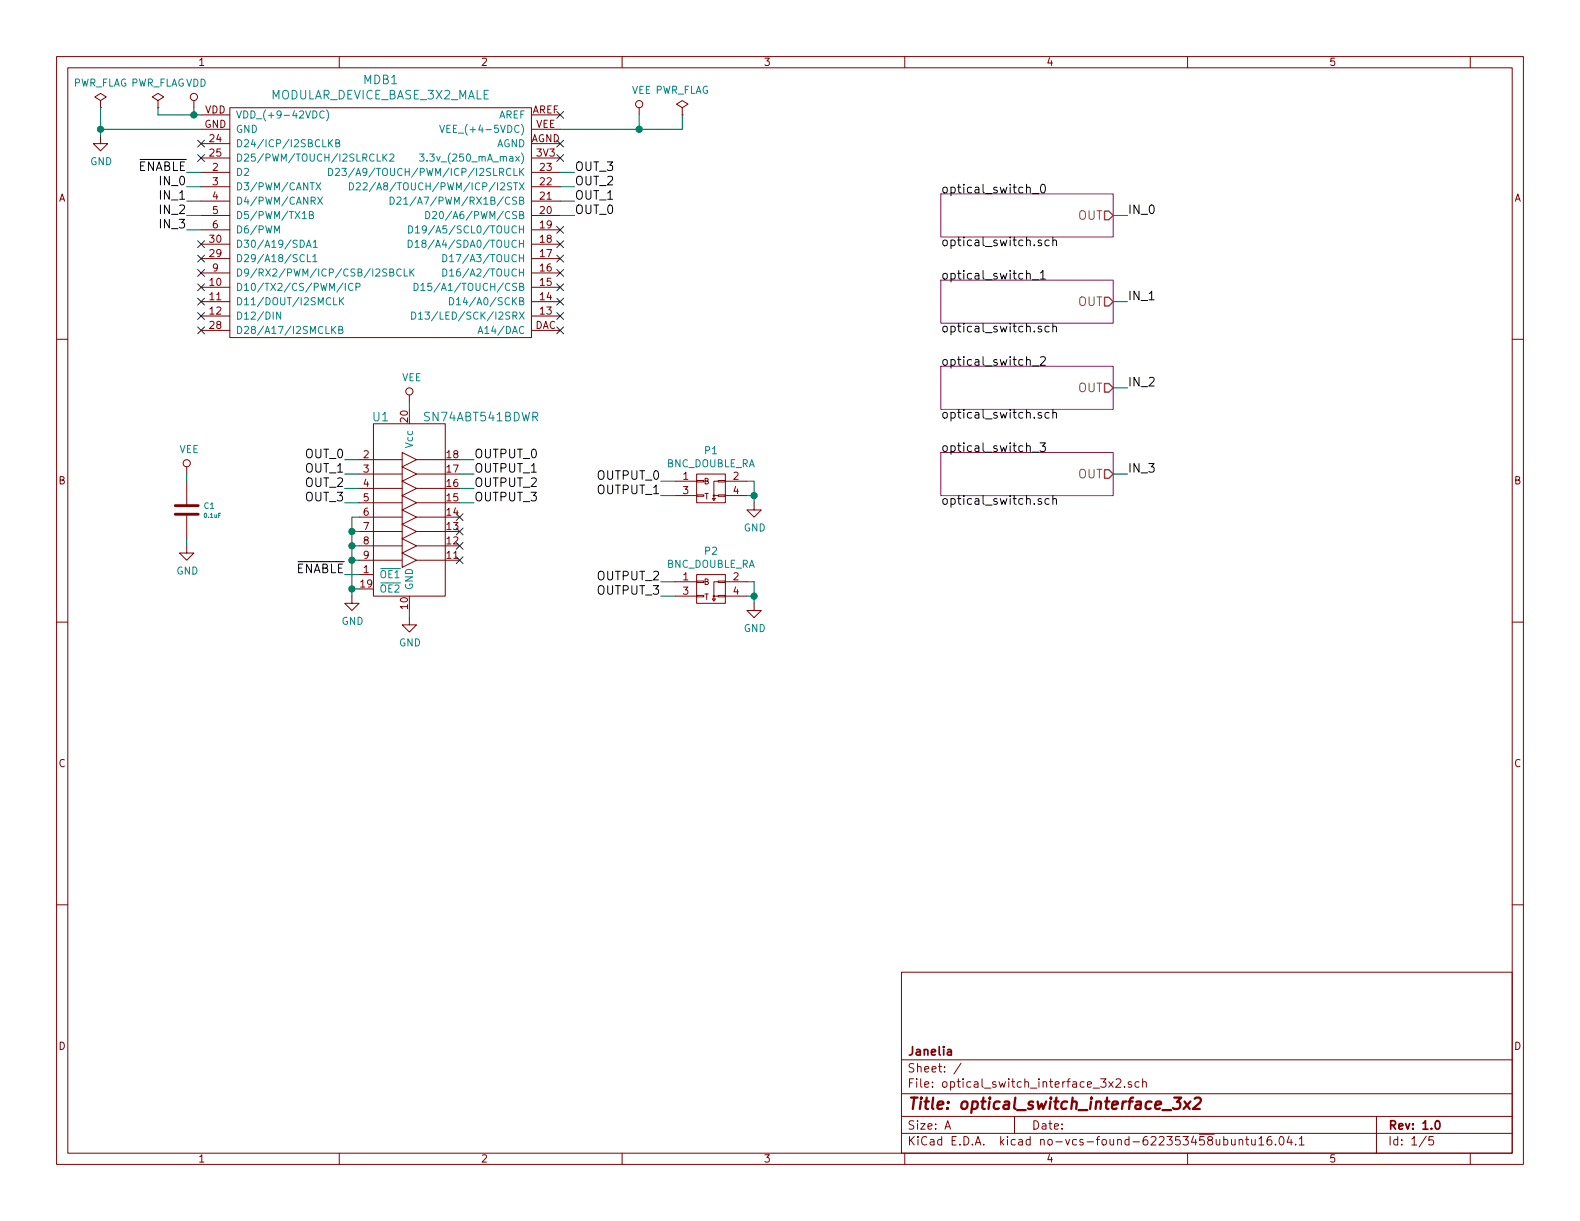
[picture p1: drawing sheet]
EESchema Schematic File Version 4
EELAYER 26 0
EELAYER END
$Descr A 11000 8500
encoding utf-8
Sheet 1 5
Title "optical_switch_interface_3x2"
Date ""
Rev "1.0"
Comp "Janelia"
Comment1 ""
Comment2 ""
Comment3 ""
Comment4 ""
$EndDescr
$Comp
L optical_switch_interface_3x2:MODULAR_DEVICE_BASE_3X2_MALE MDB1
U 1 1
P 2650 1550
F 0 "MDB1" H 2650 2547 60  0000 C CNN
F 1 "MODULAR_DEVICE_BASE_3X2_MALE" H 2650 2441 60  0000 C CNN
F 2 "optical_switch_interface_3x2:MODULAR_DEVICE_BASE_3X2_MALE" H 600 1050 60  0001 C CNN
F 3 "" H 650 2750 60  0000 C CNN
F 4 "digikey" H 600 1150 60  0001 C CNN "Vendor"
F 5 "S1011E-16-ND" H 600 1250 60  0001 C CNN "PartNumber"
F 6 "16 Position Header Through Hole Male Pins" H 600 1350 60  0001 C CNN "Description"
F 7 "2" H 1900 1250 60  0001 C CNN "PartCount"
	1    2650 1550
	1    0    0    -1  
$EndComp
$Comp
L power:VDD #PWR01
U 1 1
P 1350 750
F 0 "#PWR01" H 100 -400 50  0001 C CNN
F 1 "VDD" H 1367 923 50  0000 C CNN
F 2 "" H 100 -250 50  0001 C CNN
F 3 "" H 100 -250 50  0001 C CNN
	1    1350 750 
	1    0    0    -1  
$EndComp
$Comp
L power:PWR_FLAG #FLG02
U 1 1
P 1100 750
F 0 "#FLG02" H -150 -175 50  0001 C CNN
F 1 "PWR_FLAG" H 1100 924 50  0000 C CNN
F 2 "" H -150 -250 50  0001 C CNN
F 3 "" H -150 -250 50  0001 C CNN
	1    1100 750 
	1    0    0    -1  
$EndComp
Wire Wire Line
	1100 750  1100 800 
Wire Wire Line
	1100 800  1350 800 
Wire Wire Line
	1350 750  1350 800 
Connection ~ 1350 800 
$Comp
L power:GND #PWR03
U 1 1
P 700 950
F 0 "#PWR03" H -500 -650 50  0001 C CNN
F 1 "GND" H 705 777 50  0000 C CNN
F 2 "" H -500 -400 50  0001 C CNN
F 3 "" H -500 -400 50  0001 C CNN
	1    700  950 
	1    0    0    -1  
$EndComp
$Comp
L power:PWR_FLAG #FLG04
U 1 1
P 700 750
F 0 "#FLG04" H -550 -175 50  0001 C CNN
F 1 "PWR_FLAG" H 700 924 50  0000 C CNN
F 2 "" H -550 -250 50  0001 C CNN
F 3 "" H -550 -250 50  0001 C CNN
	1    700  750 
	1    0    0    -1  
$EndComp
Wire Wire Line
	700  750  700  900 
Wire Wire Line
	700  900  1400 900 
Connection ~ 700  900 
NoConn ~ 1400 1000
NoConn ~ 1400 1100
NoConn ~ 1400 1700
NoConn ~ 1400 1800
NoConn ~ 1400 1900
NoConn ~ 1400 2000
NoConn ~ 1400 2100
NoConn ~ 1400 2200
NoConn ~ 1400 2300
NoConn ~ 3900 800 
NoConn ~ 3900 1000
NoConn ~ 3900 1100
NoConn ~ 3900 1600
NoConn ~ 3900 1700
NoConn ~ 3900 1800
NoConn ~ 3900 1900
NoConn ~ 3900 2000
NoConn ~ 3900 2100
NoConn ~ 3900 2200
NoConn ~ 3900 2300
$Comp
L power:VEE #PWR05
U 1 1
P 4450 800
F 0 "#PWR05" H 200 -50 50  0001 C CNN
F 1 "VEE" H 4467 973 50  0000 C CNN
F 2 "" H 200 100 50  0001 C CNN
F 3 "" H 200 100 50  0001 C CNN
	1    4450 800 
	1    0    0    -1  
$EndComp
$Comp
L power:PWR_FLAG #FLG06
U 1 1
P 4750 800
F 0 "#FLG06" H 3500 -125 50  0001 C CNN
F 1 "PWR_FLAG" H 4750 974 50  0000 C CNN
F 2 "" H 3500 -200 50  0001 C CNN
F 3 "" H 3500 -200 50  0001 C CNN
	1    4750 800 
	1    0    0    -1  
$EndComp
Wire Wire Line
	4750 800  4750 900 
Wire Wire Line
	4750 900  4450 900 
Wire Wire Line
	4450 800  4450 900 
Connection ~ 4450 900 
$Comp
L optical_switch_interface_3x2:0.1uF C1
U 1 1
P 1300 3550
F 0 "C1" H 1415 3580 40  0000 L CNN
F 1 "0.1uF" H 1415 3512 30  0000 L CNN
F 2 "optical_switch_interface_3x2:SM1210" H -862 -350 30  0001 C CNN
F 3 "" H -900 -200 60  0000 C CNN
F 4 "digikey" H -800 0   60  0001 C CNN "Vendor"
F 5 "399-13229-1-ND" H -700 100 60  0001 C CNN "PartNumber"
F 6 "CAP CER 0.1UF 50V 10% X7R 1210" H -600 200 60  0001 C CNN "Description"
	1    1300 3550
	1    0    0    -1  
$EndComp
$Comp
L power:VEE #PWR07
U 1 1
P 1300 3300
F 0 "#PWR07" H -2950 2450 50  0001 C CNN
F 1 "VEE" H 1317 3473 50  0000 C CNN
F 2 "" H -2950 2600 50  0001 C CNN
F 3 "" H -2950 2600 50  0001 C CNN
	1    1300 3300
	1    0    0    -1  
$EndComp
$Comp
L power:GND #PWR08
U 1 1
P 1300 3800
F 0 "#PWR08" H 100 2200 50  0001 C CNN
F 1 "GND" H 1305 3627 50  0000 C CNN
F 2 "" H 100 2450 50  0001 C CNN
F 3 "" H 100 2450 50  0001 C CNN
	1    1300 3800
	1    0    0    -1  
$EndComp
Wire Wire Line
	1300 3350 1300 3300
Wire Wire Line
	1300 3800 1300 3750
$Comp
L optical_switch_interface_3x2:SN74ABT541BDWR U1
U 1 1
P 2850 3550
F 0 "U1" H 2650 4200 60  0000 C CNN
F 1 "SN74ABT541BDWR" H 3350 4200 60  0000 C CNN
F 2 "optical_switch_interface_3x2:SOIC_20" H 100 700 60  0001 C CNN
F 3 "" H 0   150 60  0001 C CNN
F 4 "digikey" H 100 -650 60  0001 C CNN "Vendor"
F 5 "296-14668-1-ND" H 200 -550 60  0001 C CNN "PartNumber"
F 6 "Buffer Non-Inverting 1 Element 8 Bit per Element Push-Pull Output 20-SOIC" H 300 -450 60  0001 C CNN "Description"
	1    2850 3550
	1    0    0    -1  
$EndComp
$Comp
L power:VEE #PWR09
U 1 1
P 2850 2800
F 0 "#PWR09" H -1400 1950 50  0001 C CNN
F 1 "VEE" H 2867 2973 50  0000 C CNN
F 2 "" H -1400 2100 50  0001 C CNN
F 3 "" H -1400 2100 50  0001 C CNN
	1    2850 2800
	1    0    0    -1  
$EndComp
$Comp
L power:GND #PWR010
U 1 1
P 2850 4300
F 0 "#PWR010" H 1650 2700 50  0001 C CNN
F 1 "GND" H 2855 4127 50  0000 C CNN
F 2 "" H 1650 2950 50  0001 C CNN
F 3 "" H 1650 2950 50  0001 C CNN
	1    2850 4300
	1    0    0    -1  
$EndComp
Wire Wire Line
	2850 2800 2850 2850
Wire Wire Line
	2850 4250 2850 4300
$Comp
L power:GND #PWR011
U 1 1
P 2450 4150
F 0 "#PWR011" H 1250 2550 50  0001 C CNN
F 1 "GND" H 2455 3977 50  0000 C CNN
F 2 "" H 1250 2800 50  0001 C CNN
F 3 "" H 1250 2800 50  0001 C CNN
	1    2450 4150
	1    0    0    -1  
$EndComp
Wire Wire Line
	2500 4100 2450 4100
Wire Wire Line
	2450 3600 2450 3700
Wire Wire Line
	2500 4000 2400 4000
Wire Wire Line
	2500 3200 2400 3200
Wire Wire Line
	2500 3300 2400 3300
Wire Wire Line
	2500 3400 2400 3400
Wire Wire Line
	2500 3500 2400 3500
Text Label 2400 4000 2    60   ~ 0
~ENABLE
Wire Wire Line
	2500 3600 2450 3600
Connection ~ 2450 4100
Wire Wire Line
	2500 3900 2450 3900
Connection ~ 2450 3900
Wire Wire Line
	2500 3800 2450 3800
Connection ~ 2450 3800
Wire Wire Line
	2500 3700 2450 3700
Connection ~ 2450 3700
NoConn ~ 3200 3900
NoConn ~ 3200 3800
NoConn ~ 3200 3700
NoConn ~ 3200 3600
Text Label 2400 3200 2    60   ~ 0
OUT_0
Text Label 2400 3300 2    60   ~ 0
OUT_1
Text Label 2400 3400 2    60   ~ 0
OUT_2
Text Label 2400 3500 2    60   ~ 0
OUT_3
Wire Wire Line
	3200 3200 3300 3200
Wire Wire Line
	3200 3300 3300 3300
Wire Wire Line
	3200 3400 3300 3400
Wire Wire Line
	3200 3500 3300 3500
Text Label 3300 3200 0    60   ~ 0
OUTPUT_0
Text Label 3300 3300 0    60   ~ 0
OUTPUT_1
Text Label 3300 3400 0    60   ~ 0
OUTPUT_2
Text Label 3300 3500 0    60   ~ 0
OUTPUT_3
$Comp
L optical_switch_interface_3x2:BNC_DOUBLE_RA P1
U 1 1
P 4950 3400
F 0 "P1" H 4950 3665 50  0000 C CNN
F 1 "BNC_DOUBLE_RA" H 4950 3574 50  0000 C CNN
F 2 "optical_switch_interface_3x2:BNC_DOUBLE" H 450 -1200 60  0001 C CNN
F 3 "" H 450 -1200 60  0000 C CNN
F 4 "digikey" H 550 250 60  0001 C CNN "Vendor"
F 5 "ACX1655-ND" H 650 350 60  0001 C CNN "PartNumber"
F 6 "CONN BNC JACK R/A 75 OHM PCB" H 750 450 60  0001 C CNN "Description"
	1    4950 3400
	1    0    0    -1  
$EndComp
$Comp
L power:GND #PWR012
U 1 1
P 5250 3500
F 0 "#PWR012" H 4050 1900 50  0001 C CNN
F 1 "GND" H 5255 3327 50  0000 C CNN
F 2 "" H 4050 2150 50  0001 C CNN
F 3 "" H 4050 2150 50  0001 C CNN
	1    5250 3500
	1    0    0    -1  
$EndComp
Wire Wire Line
	5200 3350 5250 3350
Wire Wire Line
	5250 3350 5250 3450
Wire Wire Line
	5200 3450 5250 3450
Connection ~ 5250 3450
Wire Wire Line
	4700 3350 4600 3350
Wire Wire Line
	4700 3450 4600 3450
Text Label 4600 3350 2    60   ~ 0
OUTPUT_0
Text Label 4600 3450 2    60   ~ 0
OUTPUT_1
$Comp
L optical_switch_interface_3x2:BNC_DOUBLE_RA P2
U 1 1
P 4950 4100
F 0 "P2" H 4950 4365 50  0000 C CNN
F 1 "BNC_DOUBLE_RA" H 4950 4274 50  0000 C CNN
F 2 "optical_switch_interface_3x2:BNC_DOUBLE" H 450 -500 60  0001 C CNN
F 3 "" H 450 -500 60  0000 C CNN
F 4 "digikey" H 550 950 60  0001 C CNN "Vendor"
F 5 "ACX1655-ND" H 650 1050 60  0001 C CNN "PartNumber"
F 6 "CONN BNC JACK R/A 75 OHM PCB" H 750 1150 60  0001 C CNN "Description"
	1    4950 4100
	1    0    0    -1  
$EndComp
$Comp
L power:GND #PWR013
U 1 1
P 5250 4200
F 0 "#PWR013" H 4050 2600 50  0001 C CNN
F 1 "GND" H 5255 4027 50  0000 C CNN
F 2 "" H 4050 2850 50  0001 C CNN
F 3 "" H 4050 2850 50  0001 C CNN
	1    5250 4200
	1    0    0    -1  
$EndComp
Wire Wire Line
	5200 4050 5250 4050
Wire Wire Line
	5250 4050 5250 4150
Wire Wire Line
	5200 4150 5250 4150
Connection ~ 5250 4150
Wire Wire Line
	4700 4050 4600 4050
Wire Wire Line
	4700 4150 4600 4150
Text Label 4600 4050 2    60   ~ 0
OUTPUT_2
Text Label 4600 4150 2    60   ~ 0
OUTPUT_3
Wire Wire Line
	1400 1300 1300 1300
Wire Wire Line
	1400 1400 1300 1400
Wire Wire Line
	1400 1500 1300 1500
Wire Wire Line
	1400 1600 1300 1600
Text Label 1300 1300 2    60   ~ 0
IN_0
Text Label 1300 1400 2    60   ~ 0
IN_1
Text Label 1300 1500 2    60   ~ 0
IN_2
Text Label 1300 1600 2    60   ~ 0
IN_3
Wire Wire Line
	3900 1200 4000 1200
Wire Wire Line
	3900 1300 4000 1300
Wire Wire Line
	3900 1400 4000 1400
Wire Wire Line
	3900 1500 4000 1500
Text Label 4000 1500 0    60   ~ 0
OUT_0
Text Label 4000 1400 0    60   ~ 0
OUT_1
Text Label 4000 1300 0    60   ~ 0
OUT_2
Text Label 4000 1200 0    60   ~ 0
OUT_3
$Sheet
S 6550 1350 1200 300 
U 58C073FC
F0 "optical_switch_0" 60
F1 "optical_switch.sch" 60
F2 "OUT" O R 7750 1500 60 
$EndSheet
Wire Wire Line
	7750 1500 7850 1500
Text Label 7850 1500 0    60   ~ 0
IN_0
$Sheet
S 6550 1950 1200 300 
U 58C07A02
F0 "optical_switch_1" 60
F1 "optical_switch.sch" 60
F2 "OUT" O R 7750 2100 60 
$EndSheet
Wire Wire Line
	7750 2100 7850 2100
Text Label 7850 2100 0    60   ~ 0
IN_1
$Sheet
S 6550 2550 1200 300 
U 58C07B46
F0 "optical_switch_2" 60
F1 "optical_switch.sch" 60
F2 "OUT" O R 7750 2700 60 
$EndSheet
Wire Wire Line
	7750 2700 7850 2700
Text Label 7850 2700 0    60   ~ 0
IN_2
$Sheet
S 6550 3150 1200 300 
U 58C07B4B
F0 "optical_switch_3" 60
F1 "optical_switch.sch" 60
F2 "OUT" O R 7750 3300 60 
$EndSheet
Wire Wire Line
	7750 3300 7850 3300
Text Label 7850 3300 0    60   ~ 0
IN_3
Wire Wire Line
	1400 1200 1300 1200
Text Label 1300 1200 2    60   ~ 0
~ENABLE
Wire Wire Line
	1350 800  1400 800 
Wire Wire Line
	700  900  700  950 
Wire Wire Line
	4450 900  3900 900 
Wire Wire Line
	2450 4100 2450 4150
Wire Wire Line
	2450 3900 2450 4100
Wire Wire Line
	2450 3800 2450 3900
Wire Wire Line
	2450 3700 2450 3800
Wire Wire Line
	5250 3450 5250 3500
Wire Wire Line
	5250 4150 5250 4200
$EndSCHEMATC
